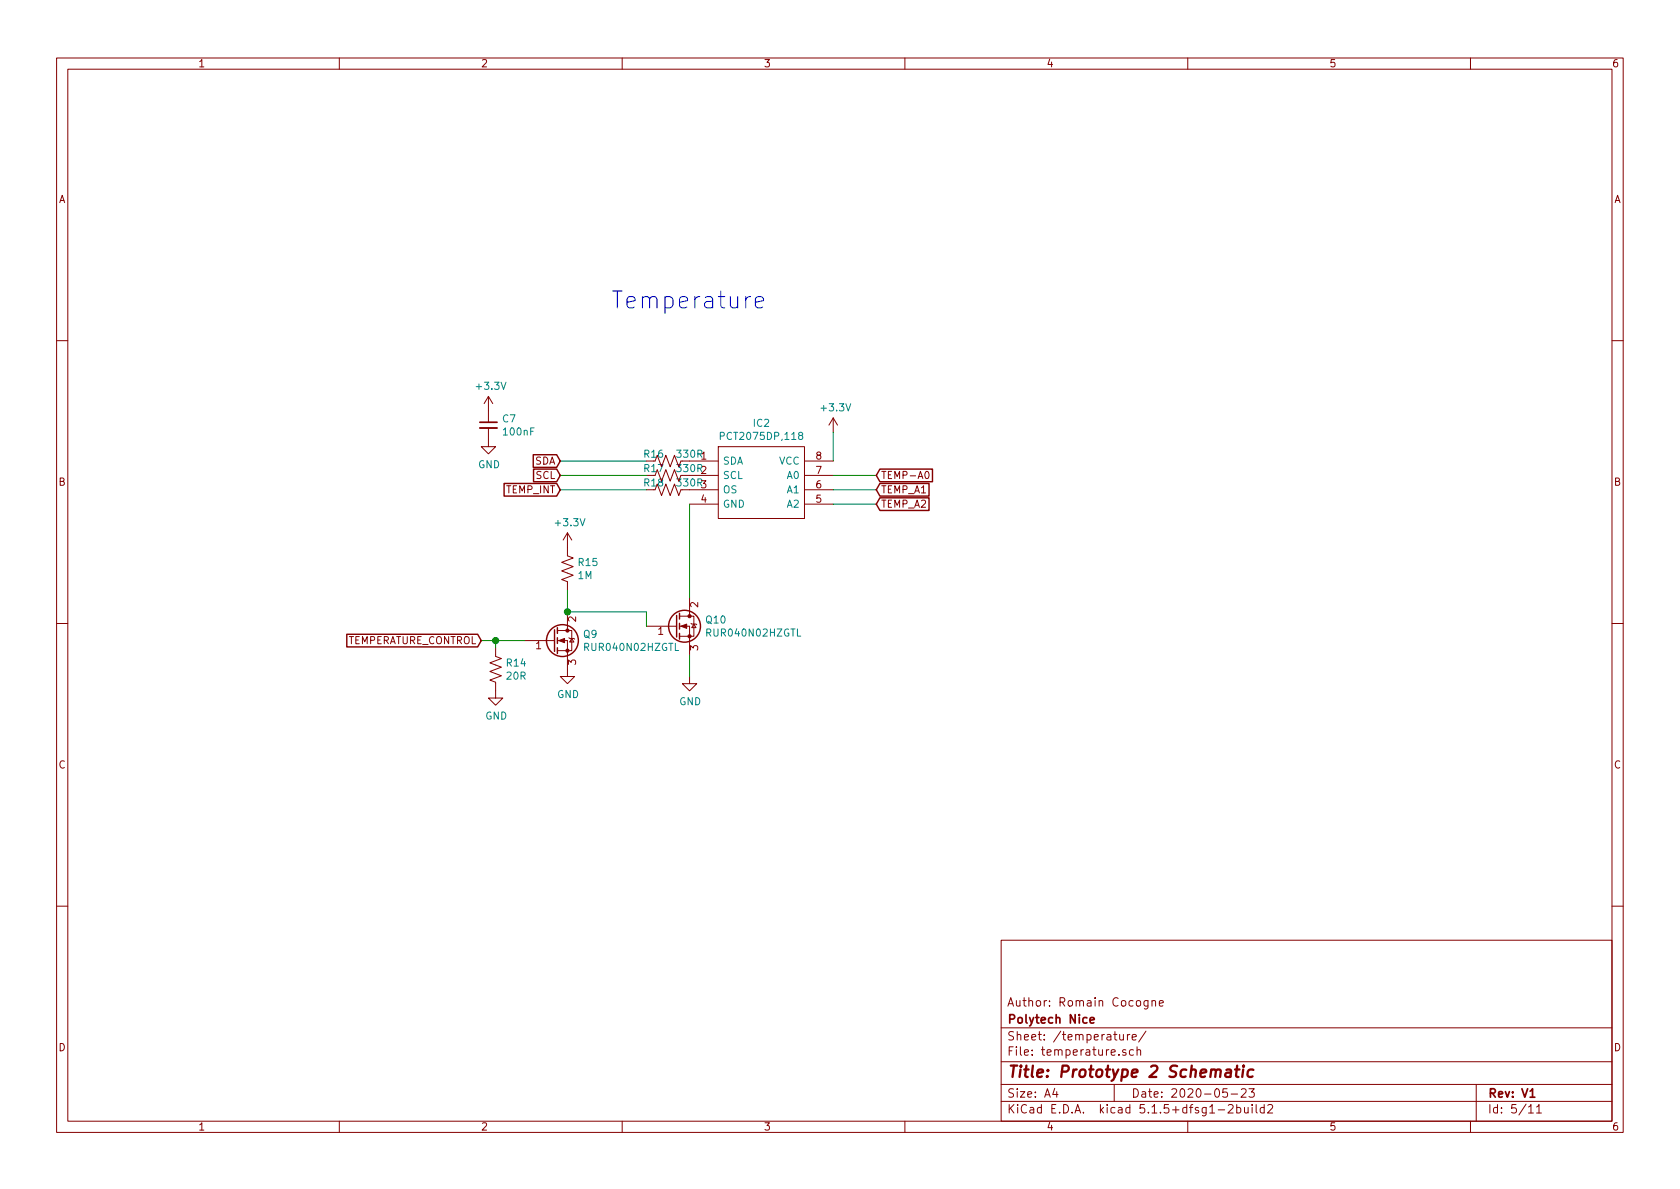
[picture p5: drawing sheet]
<svg xmlns="http://www.w3.org/2000/svg" width="297mm" height="210mm" viewBox="0 0 297 210" stroke-linecap="round" stroke-linejoin="round" font-family="sans-serif">
<g fill="none" stroke="#840000" stroke-width=".18">
<path d="M10 10.3h277v189.9h-277zM12 12.2h273v186.1h-273zM60 10.3v1.9M110 10.3v1.9M160 10.3v1.9M210 10.3v1.9M260 10.3v1.9M10 60.2h2M86.4 75.7v3.3h1.2l-1.2 1.3-1.3-1.3h1.3M86.4 70.1l-.8 1.3M86.4 70.1v4.6M86.4 70.1l.7 1.3"/>
<path d="M127 79h15.2v12.7h-15.2zM147.3 73.9l-.7 1.3M147.3 73.9v2.5M147.3 73.9l.8 1.3M285 60.2h2M100.3 94.2v4.1l1 .4-2 .7 2 .8-2 .8 2 .7-2 .8 1 .4v1.5M100.3 94.2l-.7 1.3M100.3 94.2l.8 1.3M115.8 86.6l.4-1 .8 2 .7-2 .8 2 .8-2 .7 2 .4-1M115.8 84.1l.4-1 .8 2 .7-2 .8 2 .8-2 .7 2 .4-1M115.8 81.5l.4-1 .8 2 .7-2 .8 2 .8-2 .7 2 .4-1M121.9 81.5h5.1"/>
<path d="M121.9 84.1h5.1M121.9 86.6h5.1M121.9 89.1h5.1M142.2 81.5h5.1M142.2 84.1h5.1M142.2 86.6h5.1M142.2 89.1h5.1M163.7 83.5l.1-.1a.67 .67 0 0 1 .5 .6 .67 .67 0 0 1-.5 .6l-.3-.5zM10 110.3h2M87.6 114.5v1.6l1 .4-2 .7 2 .8-2 .7 2 .8-2 .8 1 .3v2.8h1.3l-1.3 1.3-1.2-1.3h1.2M92.7 113.3h5.1M97.8 113.3h.2"/>
<path d="M98.6 113.3h1.7v6.3h1.3l-1.3 1.3-1.2-1.3h1.2M98.6 111.5h1.7M100.3 111.5h.8v3.6h-2.5M100.3 108.2v3.3M100.6 112.8l.1 .1h.8l.1 .1M101.1 112.9l.4 .6h-.8zM114.3 110.7h5.1M119.4 110.7h.2M120.1 110.7h1.8v5.1M120.1 109h1.8M121.9 109h.8v3.5h-2.6M121.9 119.6v1.3h1.3l-1.3 1.3-1.3-1.3h1.3"/>
<path d="M121.9 105.7v3.3M122.2 110.2l.1 .2h.8l.1 .1M122.7 110.4l.4 .6h-.8zM285 110.3h2M10 160.2h2M177 166.3h108v32h-108zM203 176.9v1.2l-.3 .3h-.4M203 177l-.5-.1-.2 .3v.6l.2 .1 .5-.1M203.7 177.1l.2-.2 .4 .1v.9M203.7 176.9v1M205 177.4l.7-.1-.1-.3-.4-.1-.2 .2 .1 .7h.5M285 160.2h2"/>
<path d="M60 198.3v1.9M110 198.3v1.9M160 198.3v1.9M177 194.8h108M177 191.8h108M177 187.8h108M177 181.8h108M186.5 192.5l-.4 1h1M186.8 193v1M197 191.8v3M198 182.9v.8a.39 .39 0 0 0 .6 .1M198.6 182.9v1"/>
<path d="M199.1 185.7l-.4-.1-.2 .2 .1 .2 .5 .2v.3h-.6M199.3 182.9v1M199.8 182.9l-.3 .1-.2 .2M200.2 183.4l.7-.1-.1-.3-.4-.1-.2 .2 .1 .7h.5M200.4 185.7l-.4-.1-.3 .3 .1 .6h.6M201 185.7l.3-.1 .3 .1 .1 .9M201 185.1v1.5M202.6 182.3l-1.3 2M210 198.3v1.9M215.4 196.3h1.1M217 192.5h-.7l-.1 .7 .2-.1 .5 .1 .1 .2v.5l-.2 .1-.6-.1M217.2 195.5l.2-.2h.4l.2 .5-.9 1h.9"/>
<path d="M217.7 193.5h1.1M218.7 195.9l.4-.1 .3 .3-.1 .6h-.6M218.7 195.3v1.5M219.5 192.7l.2-.2h.3l.3 .2v.3v.2l-.9 .8h.9M220 195.8l.1 .9 .3 .1 .3-.1M220.7 195.8v1M220.8 192.5h1l-.5 .6 .4 .1v.7l-.2 .1-.7-.1M221.4 195.3v.2M221.4 195.8v1M222.1 195.3v1.3l.2 .2M223.5 195.9l-.4-.1-.3 .3 .1 .6 .2 .1 .4-.1M223.5 195.3v1.5"/>
<path d="M224.2 195.5l.2-.2h.3l.3 .5-.9 1h.9M260 198.3v1.9M261 191.8v6.5M270.3 195.8l.4-.5v1.5M270.3 196.8h.8M271.7 195.8l.4-.5v1.5M271.7 196.8h.8"/>
</g>
<path d="M84.8 74.7h3.1M192.7 180.4l.8-.1-.1-.3-.4-.1-.3 .2 .1 .7h.6M270.5 194h.9" fill="none" stroke="#840000" stroke-width=".3"/>
<path d="M216.8 189.2h.8v1.2M217.7 189.6l-.7 .1a.4 .4 0 0 0-.4 .3 .4 .4 0 0 0 .3 .4l.7-.1M218.4 189.1h.8M218.7 188.4l-.2 1.8 .1 .1 .4 .1M219.8 189.1l-.2 1.3M219.9 188.4v.2M221.6 189.2a.68 .68 0 0 0-1 .3l-.1 .6 .2 .2 .2 .1 .6-.1" fill="none" stroke="#840000" stroke-width=".41"/>
<g fill="none" stroke="#840000" stroke-width=".25">
<path d="M89.1 85.5h9.3l.7 1.1-.7 1.1h-9.3zM94.3 80.4h4.1l.7 1.1-.7 1.1h-4.1zM94.3 83h4.1l.7 1.1-.7 1.1h-4.1zM155.6 88h8.7v2.3h-8.7l-.7-1.2zM155.6 85.5h8.7v2.2h-8.7l-.7-1.1zM155.6 83h9.3v2.2h-9.3l-.7-1.1zM61.3 112.2h23.2l.6 1.1-.6 1.1h-23.2zM98 111.4v3.8M98.6 111v1M98.6 112.8v1M98.6 114.5v1.1M119.6 108.8v3.8"/>
<path d="M120.1 108.5v1M120.1 110.2v1M120.1 112v1"/>
<circle cx="99.4" cy="113.3" r="2.82"/>
<circle cx="121" cy="110.7" r="2.82"/>
</g>
<g fill="#840000" stroke="#840000" stroke-width=".18">
<path d="M98.8 113.3l1-.4v.8z"/>
<path d="M120.4 110.7l1-.3v.7z"/>
<circle cx="100.3" cy="115.1" r=".28"/>
<circle cx="100.3" cy="111.5" r=".28"/>
<circle cx="121.9" cy="112.5" r=".28"/>
<circle cx="121.9" cy="109" r=".28"/>
</g>
<path d="M127.4 77.1h.6v-.5l-.2-.2h-.4v1.3M141.5 77l-.3-.1v-.3l.5-.2 .2 .3v.2l-.6 .2-.1 .1v.4l.3 .1h.3l.1-.2v-.3l-.2-.2" fill="none" stroke="#008484" stroke-width=".18"/>
<path d="M84.8 75.7h3.1" fill="none" stroke="#840000" stroke-width=".33"/>
<path d="M147.3 76.4v5.1M99.1 81.5h15.2M99.1 84.1h15.2M99.1 86.6h15.2M121.9 89.1v16.6M147.3 84.1h7.6M147.3 86.6h7.6M147.3 89.1h7.6M85.1 113.3h7.6M87.6 113.3v1.2M100.3 104.4v3.8h14v2.5M121.9 115.8v3.8" fill="none" stroke="#008400" stroke-width=".18"/>
<path d="M133.6 53.5l1.4-.3-.2-.6-.2-.2h-.6l-.3 .2-.1 .3v1.1l.1 .3 .3 .2h.6l.2-.2" fill="none" stroke="#0000c2" stroke-width=".18"/>
<g fill="#008400" stroke="#008400" stroke-width=".25">
<circle cx="100.3" cy="108.2" r=".51"/>
<circle cx="87.6" cy="113.3" r=".51"/>
</g>
<text font-size="4.2" fill="#0000c2" x="107.9" y="54.6">Temperature</text>
<text font-size="2.8" fill="#840000" x="178" y="190.5">Title: Prototype 2 Schematic</text>
<g font-size="2.1" fill="#840000">
<text x="178" y="178">Author: Romain Cocogne</text>
<text x="178" y="184">Sheet: /temperature/</text>
<text x="178" y="181">Polytech Nice</text>
<text x="178" y="186.7">File: temperature.sch</text>
<text x="178" y="196.9">KiCad E.D.A. kicad 5.1.5+dfsg1-2build2</text>
<text x="178" y="194.1">Size: A4</text>
<text x="200" y="194.1">Date: 2020-05-23</text>
<text x="263" y="194.1">Rev: V1</text>
<text x="263" y="196.9">Id: 5/11</text>
</g>
<g font-size="1.8" fill="#840000">
<text x="35" y="11.9">1</text>
<text x="85" y="11.9">2</text>
<text x="135" y="11.9">3</text>
<text x="185" y="11.9">4</text>
<text x="235" y="11.9">5</text>
<text x="285" y="11.9">6</text>
<text x="10.4" y="35.9">A</text>
<text x="285.4" y="35.9">A</text>
<text x="94.5" y="82.2">SDA</text>
<text x="119.8" y="83.5">330R2</text>
<text x="119.8" y="80.9">330R1</text>
<text x="144.3" y="83.8">7</text>
<text x="144.3" y="81.3">8</text>
<text x="10.4" y="85.9">B</text>
<text x="89.5" y="87.2">TEMP_INT</text>
<text x="94.7" y="84.7">SCL</text>
<text x="119.8" y="86">330R3</text>
<text x="124" y="88.9">4</text>
<text x="144.3" y="88.9">5</text>
<text x="144.3" y="86.4">6</text>
<text x="155.7" y="89.8">TEMP_A2</text>
<text x="155.7" y="87.2">TEMP_A1</text>
<text x="155.7" y="84.7">TEMP-A0</text>
<text x="285.4" y="85.9">B</text>
<text x="123.4" y="107.4" transform="rotate(-90 123.4 107.4)">2</text>
<text x="61.1" y="113.9">TEMPERATURE_CONTROL</text>
<text x="101.9" y="110" transform="rotate(-90 101.9 110)">2</text>
<text x="116.4" y="112.3">1</text>
<text x="94.8" y="114.8">1</text>
<text x="101.9" y="117.6" transform="rotate(-90 101.9 117.6)">3</text>
<text x="123.4" y="115" transform="rotate(-90 123.4 115)">3</text>
<text x="10.4" y="135.9">C</text>
<text x="285.4" y="135.9">C</text>
<text x="10.4" y="185.9">D</text>
<text x="285.4" y="185.9">D</text>
<text x="35" y="199.9">1</text>
<text x="85" y="199.9">2</text>
<text x="135" y="199.9">3</text>
<text x="185" y="199.9">4</text>
<text x="235" y="199.9">5</text>
<text x="285" y="199.9">6</text>
</g>
<g font-size="1.8" fill="#008484">
<text x="84.4" y="68.9">+3.3V</text>
<text x="88.9" y="74.7">C7</text>
<text x="89.2" y="77">100nF</text>
<text x="127.9" y="77.8">PCT2075DP,118</text>
<text x="133.2" y="75.5">IC2</text>
<text x="145.4" y="72.7">+3.3V</text>
<text x="84.5" y="82.8">GND</text>
<text x="113.9" y="83.5">R17</text>
<text x="113.9" y="80.9">R16</text>
<text x="127.8" y="82.2">SDA</text>
<text x="137.7" y="82.2">VCC</text>
<text x="113.9" y="86">R18</text>
<text x="127.8" y="84.7">SCL</text>
<text x="127.8" y="87.2">OS</text>
<text x="127.8" y="89.8">GND</text>
<text x="139.2" y="89.8">A2</text>
<text x="139.2" y="87.2">A1</text>
<text x="139.2" y="84.7">A0</text>
<text x="98.4" y="93.1">+3.3V</text>
<text x="102.3" y="100.1">R15</text>
<text x="102.2" y="102.4">1M</text>
<text x="103.2" y="112.8">Q9</text>
<text x="124.9" y="110.3">Q10</text>
<text x="125.2" y="112.6">RUR040N02HZGTL</text>
<text x="89.6" y="117.9">R14</text>
<text x="103.7" y="115.1">RUR040N02HZGTL</text>
<text x="89.6" y="120.2">20R</text>
<text x="98.5" y="123.4">GND</text>
<text x="120.1" y="124.7">GND</text>
<text x="85.8" y="127.2">GND</text>
</g>
</svg>
